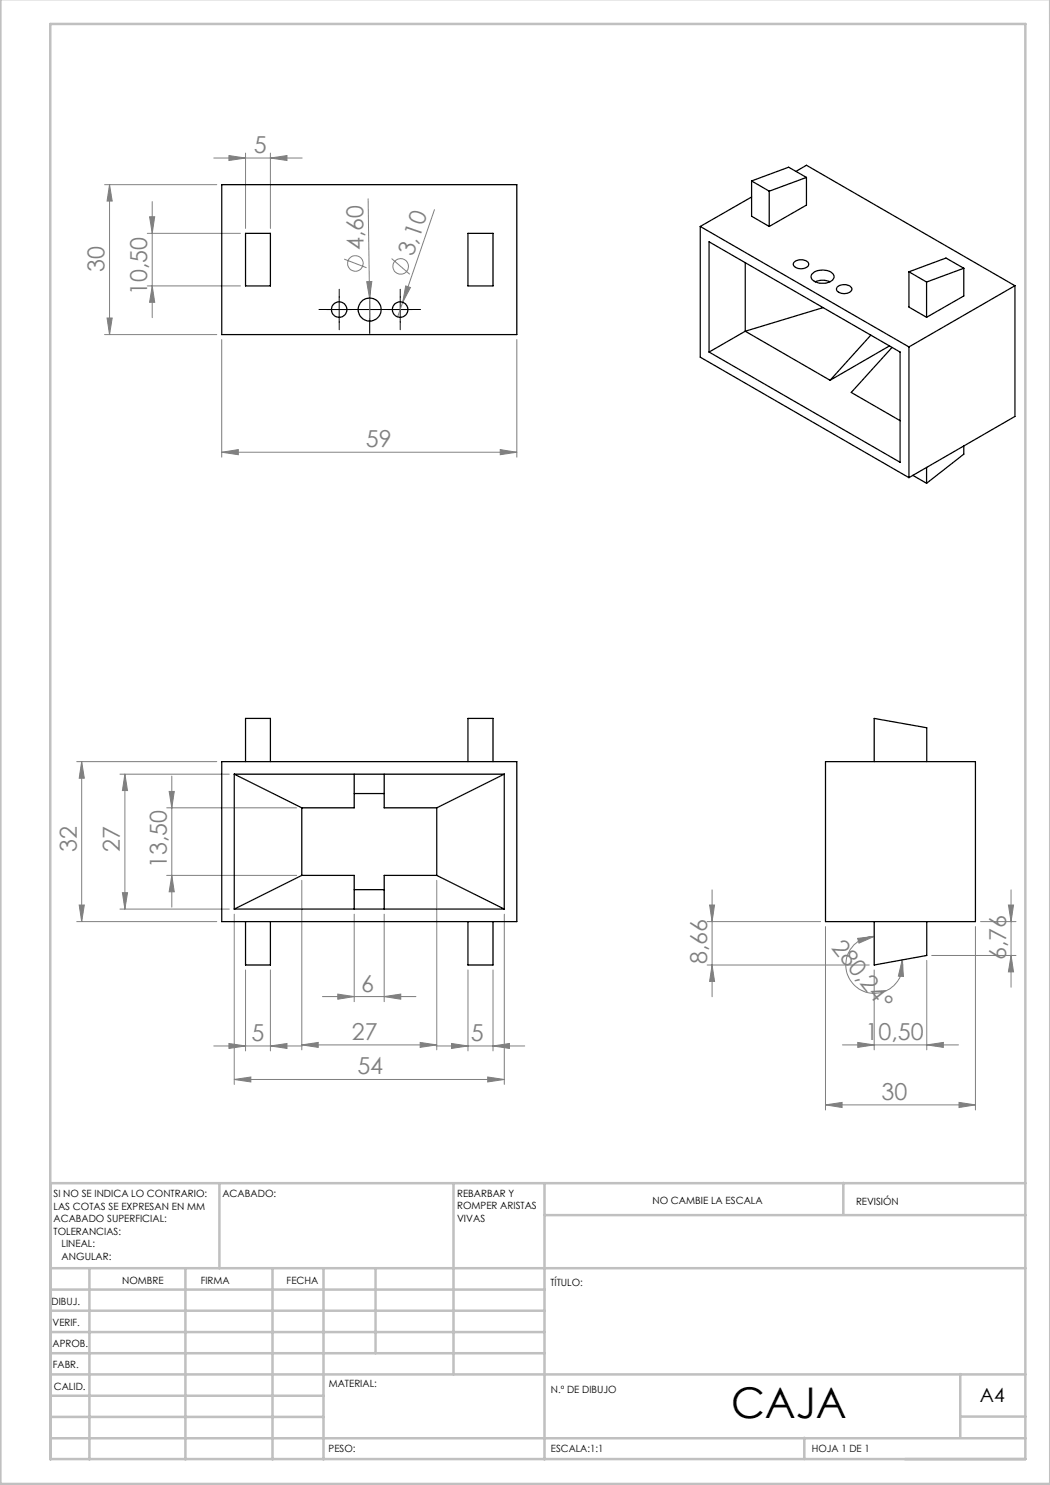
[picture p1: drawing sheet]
<svg xmlns="http://www.w3.org/2000/svg" width="210mm" height="297mm" viewBox="0 0 210 297" stroke-linecap="round" stroke-linejoin="round" font-family="sans-serif">
<g fill="none" stroke="#808080" stroke-width=".2">
<path d="M20.9 36.9h22.5M21.9 36.9v30M21.9 36.9l.5 3.3h-1zM42.8 31.6h17.6M45.8 31.1l3.3 .5-3.3 .5zM49.1 30.6v15.1M54.1 31.6l3.3-.5v1zM54.1 30.6v15.1M73.6 39.8l.4 24.4M29.5 46.7h18.6M29.5 57.2h18.6M29.9 43.4h1l-.5 3.3z"/>
<path d="M30.4 57.2l.5 3.3h-1zM30.4 40.3v23.2M68.8 51.8l4.5 1.7M73.3 56.3h1.1l-.5 3.3zM78.3 51.7l3.7 3.2M81.1 57.2l1 .3-1.6 3zM86.9 41.9l-6.4 18.6M20.9 66.9h22.5M21.4 63.6h1l-.5 3.3zM44.3 67.9v23.5M80.5 60.5l-1 2.9M103.4 67.9v23.5"/>
<path d="M44.3 90.4l3.4-.5v1zM44.3 90.4h59.1M100 89.9l3.4 .5-3.4 .5zM15.3 152.3h28.1M16.3 152.3l.6 3.3h-1.1zM16.3 152.3v32M24 154.8h21.9M25 154.8v27M25 154.8l.5 3.3h-1zM33.8 158.3h1.1l-.5 3.3zM34.4 155.2v26.2M24.5 178.5h1l-.5 3.3z"/>
<path d="M33.3 175.1h26M33.3 161.6h26M34.4 175.1l.5 3.3h-1.1zM60.4 176.1v33.9M87.3 176.1v33.9M142.4 178v21.4M202.2 178v19.4M15.3 184.3h28.1M15.8 181h1.1l-.6 3.3zM24 181.8h21.9M46.8 182.8v34.1M49.1 194v16.2"/>
<path d="M54.1 194v16.2M64.5 199.3h18.7M67.6 198.8l3.2 .5-3.2 .5zM70.8 182.8v17.5M76.8 199.3l3.4-.5v1zM76.8 182.8v17.5M93.6 194v16.2M98.6 194v16.2M100.9 182.8v34.1M141.4 184.3h22.7M141.4 193h32.4M141.9 181h1l-.5 3.3z"/>
<path d="M142.4 193l.5 3.3h-1zM165.1 185.3v36.7M171.5 187.7l3.3-.4-3 1.3zM174.8 194v16M174.8 187.3a5.7 5.7 0 0 0-5.6 6 5.7 5.7 0 0 0 6.3 5.3 5.7 5.7 0 0 0 4.9-6.6M180.4 192l.3 3.3-1-.1zM185.3 192.1v17.9M186.3 191.1h16.9M195.1 185.3v36.7M196.1 184.3h7.1M201.7 181h1l-.5 3.3zM202.2 191.1l.5 3.3h-1z"/>
<path d="M42.8 209.2h17.6M45.8 208.7l3.3 .5-3.3 .5zM46.8 215.9l3.4-.5v1zM46.8 215.9h54.1M54.1 209.2l3.3-.5v1zM60.4 209l3.2-.5v1zM60.4 209h26.9M84 208.5l3.3 .5-3.3 .5zM87.2 209.2h17.8M90.3 208.7l3.3 .5-3.3 .5zM97.5 215.4l3.4 .5-3.4 .5zM98.6 209.2l3.3-.5v1z"/>
<path d="M168.5 209h23.2M171.6 208.5l3.2 .5-3.2 .5zM185.3 209l3.4-.5v1zM165.1 221l3.3-.5v1zM165.1 221h30M191.8 220.5l3.3 .5-3.3 .5z"/>
<circle cx="71.1" cy="52.7" r="1.55"/>
<circle cx="80.1" cy="53.3" r="1.56"/>
</g>
<path d="M67.8 59.4v-1.6M73.9 59.4v-2.3M80 59.4v-1.6M65.3 61.9h-1.5M67.8 64.4v1.6M70.3 61.9h1.6M71.4 61.9h-2.3M73.9 64.4v2.3M76.4 61.9h2.3M77.5 61.9h-1.5M80 64.4v1.6M82.5 61.9h1.6" fill="none" stroke="#000" stroke-width=".2" stroke-dasharray="15.2 1.3 1.3 1.3"/>
<path d="M67.8 59.4v5M73.9 59.4v5M80 59.4v5M65.3 61.9h5M71.4 61.9h5M77.5 61.9h5" fill="none" stroke="#000" stroke-width=".2"/>
<g fill="none" stroke="#c0c0c0" stroke-width=".5">
<path d="M.1 -.1v296.9h209.9v-296.9M10.1 4.8h195v287h-195zM43.9 236.6v17M90.7 236.6v38.3M108.9 236.6v55.3M168.7 236.6v6.3M205.1 236.6h-195v55.3M10.1 253.6h195M10.1 257.9h98.8M17.9 253.6v38.3M37.1 253.6v38.3M54.5 253.6v38.3"/>
<path d="M64.7 253.6v38.3M75.1 253.6v17M108.9 243h96.2M10.1 270.6h98.8M10.1 266.4h98.8M10.1 262.1h98.8M10.1 279.1h54.6M10.1 274.9h195M192.1 274.8v12.7M10.1 287.7h195M10.1 283.4h54.6M160.9 287.5v4.3"/>
<path d="M192.1 283.3h13"/>
</g>
<g fill="#808080">
<path d="M81.1 57.2l1 .3-1.6 3z"/>
<path d="M73.3 56.3h1.1l-.5 3.3z"/>
<path d="M84 208.5l3.3 .5-3.3 .5zM60.4 209l3.2-.5v1zM76.8 199.3l3.4-.5v1zM67.6 198.8l3.2 .5-3.2 .5z"/>
<path d="M46.8 215.9l3.4-.5v1zM97.5 215.4l3.4 .5-3.4 .5zM45.8 208.7l3.3 .5-3.3 .5zM54.1 209.2l3.3-.5v1zM90.3 208.7l3.3 .5-3.3 .5zM98.6 209.2l3.3-.5v1zM44.3 90.4l3.4-.5v1zM100 89.9l3.4 .5-3.4 .5zM45.8 31.1l3.3 .5-3.3 .5zM54.1 31.6l3.3-.5v1zM171.6 208.5l3.2 .5-3.2 .5zM185.3 209l3.4-.5v1z"/>
<path d="M191.8 220.5l3.3 .5-3.3 .5zM165.1 221l3.3-.5v1z"/>
<path d="M15.8 181h1.1l-.6 3.3zM16.3 152.3l.6 3.3h-1.1z"/>
<path d="M24.5 178.5h1l-.5 3.3zM25 154.8l.5 3.3h-1zM34.4 175.1l.5 3.3h-1.1zM33.8 158.3h1.1l-.5 3.3zM21.4 63.6h1l-.5 3.3zM21.9 36.9l.5 3.3h-1z"/>
<path d="M29.9 43.4h1l-.5 3.3zM30.4 57.2l.5 3.3h-1zM141.9 181h1l-.5 3.3zM142.4 193l.5 3.3h-1zM201.7 181h1l-.5 3.3zM202.2 191.1l.5 3.3h-1z"/>
<path d="M180.4 192l.3 3.3-1-.1zM171.5 187.7l3.3-.4-3 1.3z"/>
</g>
<g fill="none" stroke="#000" stroke-width=".25">
<path d="M44.3 36.9h59.1v30h-59.1zM150.3 39.4l-10.2 5.9M150.3 36.2v7l3.5 2.1M150.3 36.2l3.5 2M153.8 38.2v7.1M159.2 34.3l2.1-1.2 41.7 24M161.3 35.5v5.5l-7.5 4.3M161.3 35.5l-7.5 2.7M161.3 35.5l-3.6-2.1-7.4 2.8M49.1 46.7h5v10.5h-5zM93.6 46.7h5v10.5h-5zM140.1 45.3v26.1l41.7 24.1"/>
<path d="M140.1 45.3l41.7 24.1M141.8 48.4l38.2 22v22.1l-38.2-22.1zM149 52.5v13.7M158.8 52.5a2.06 2.06 0 0 1 2.9 .2 1.03 1.03 0 0 1-1.2 1 1.33 1.33 0 0 1-1.8-1zM162.5 54.7a3.1 3.1 0 0 1 4.2 .2 1.18 1.18 0 0 1-1.1 1.6 2.82 2.82 0 0 1-3.4-.9v-.5zM163.1 56.4a3.5 3.5 0 0 1 2.9 0M167.5 57.3a2.06 2.06 0 0 1 2.9 .3 1.33 1.33 0 0 1-1.9 1.1 .96 .96 0 0 1-1.1-1.2zM181.8 54.4v7l3.5 2.1M181.8 54.4l3.5 2M185.3 56.4v7.1M192.8 53.7v5.5l-7.5 4.3M192.8 53.7l-7.5 2.7"/>
<path d="M192.8 53.7l-3.6-2.1-7.4 2.8M203 57.1l-21.2 12.3M203 57.1v26.2l-21.2 12.2M149 66.2l-7.2 4.2M149 66.2l17 9.9M164.6 61.5l-15.6 4.7M174.2 67l-8.2 9.1M177.9 69.2l-11.9 6.9M178.4 69.5l-8.1 9 9.7 5.6M181.8 69.4v26.1M182.6 95.1l2.7 1.6M185.3 93.5v3.2"/>
<path d="M192.8 89.2v1.6l-7.5 5.9M44.3 152.3h59.1v32h-59.1zM46.8 154.8h54.1M46.8 154.8v27M46.8 154.8l13.6 6.8M49.1 152.3v-8.6h5v8.6M70.8 154.8v6.8h-10.4M70.8 158.7h6M76.8 154.8v6.8h10.5M93.6 152.3v-8.6h5v8.6M100.9 154.8v27M100.9 154.8l-13.6 6.8"/>
<path d="M165.1 152.3h30v32h-30zM174.8 152.3v-8.6l10.5 1.9v6.7M60.4 175.1h10.4v6.7M60.4 175.1l-13.6 6.7M60.4 161.6v13.5M70.8 177.9h6M87.3 175.1h-10.5v6.7M87.3 175.1l13.6 6.7M87.3 161.6v13.5M46.8 181.8h54.1M49.1 184.3v8.7h5v-8.7M93.6 184.3v8.7h5v-8.7"/>
<path d="M174.8 184.3v8.7l10.5-1.9v-6.8"/>
<circle cx="67.8" cy="61.9" r="1.55"/>
<circle cx="73.9" cy="61.9" r="2.29"/>
<circle cx="80" cy="61.9" r="1.55"/>
</g>
<text font-size="8.5" x="146.2" y="283.5">CAJA</text>
<g font-size="4.7" fill="#808080">
<text x="50.7" y="30.6">5</text>
<text x="72.8" y="50.1" transform="rotate(-91 72.8 50.1)">4,60</text>
<text x="82.6" y="51.4" transform="rotate(-71 82.6 51.4)">3,10</text>
<text x="20.9" y="54.5" transform="rotate(-90 20.9 54.5)">30</text>
<text x="29.4" y="59" transform="rotate(-90 29.4 59)">10,50</text>
<text x="73.2" y="89.4">59</text>
<text x="15.4" y="170.4" transform="rotate(-90 15.4 170.4)">32</text>
<text x="24" y="170.4" transform="rotate(-90 24 170.4)">27</text>
<text x="33.4" y="173.7" transform="rotate(-90 33.4 173.7)">13,50</text>
<text x="166.2" y="189.6" transform="rotate(51 166.2 189.6)">280,24°</text>
<text x="141.4" y="192.8" transform="rotate(-90 141.4 192.8)">8,66</text>
<text x="201.2" y="192" transform="rotate(-90 201.2 192)">6,76</text>
<text x="72.2" y="198.3">6</text>
<text x="50.3" y="208.2">5</text>
<text x="70.4" y="208">27</text>
<text x="94.2" y="208.2">5</text>
<text x="173.1" y="208">10,50</text>
<text x="71.5" y="214.9">54</text>
<text x="176.3" y="220">30</text>
</g>
<text font-size="3.9" x="196" y="280.4">A4</text>
<g font-size="2">
<text x="10.7" y="239.5">SI NO SE INDICA LO CONTRARIO:</text>
<text x="44.5" y="239.5">ACABADO:</text>
<text x="91.4" y="239.4">REBARBAR Y</text>
<text x="10.7" y="242">LAS COTAS SE EXPRESAN EN MM</text>
<text x="10.7" y="244.5">ACABADO SUPERFICIAL:</text>
<text x="91.4" y="241.9">ROMPER ARISTAS</text>
<text x="91.4" y="244.4">VIVAS</text>
<text x="130.5" y="240.8">NO CAMBIE LA ESCALA</text>
<text x="171.2" y="241">REVISIÓN</text>
<text x="10.7" y="247">TOLERANCIAS:</text>
<text x="12.3" y="249.5">LINEAL:</text>
<text x="12.3" y="252">ANGULAR:</text>
<text x="24.4" y="256.9">NOMBRE</text>
<text x="40.1" y="256.8">FIRMA</text>
<text x="57.3" y="256.8">FECHA</text>
<text x="110.1" y="257.1">TÍTULO:</text>
<text x="10.3" y="260.9">DIBUJ.</text>
<text x="10.5" y="269.3">APROB.</text>
<text x="10.5" y="265.2">VERIF.</text>
<text x="10.6" y="273.6">FABR.</text>
<text x="10.8" y="278">CALID.</text>
<text x="65.8" y="277.4">MATERIAL:</text>
<text x="110.2" y="278.5">N.º DE DIBUJO</text>
<text x="65.7" y="290.4">PESO:</text>
<text x="110.2" y="290.5">ESCALA:1:1</text>
<text x="162.4" y="290.4">HOJA 1 DE 1</text>
</g>
</svg>
